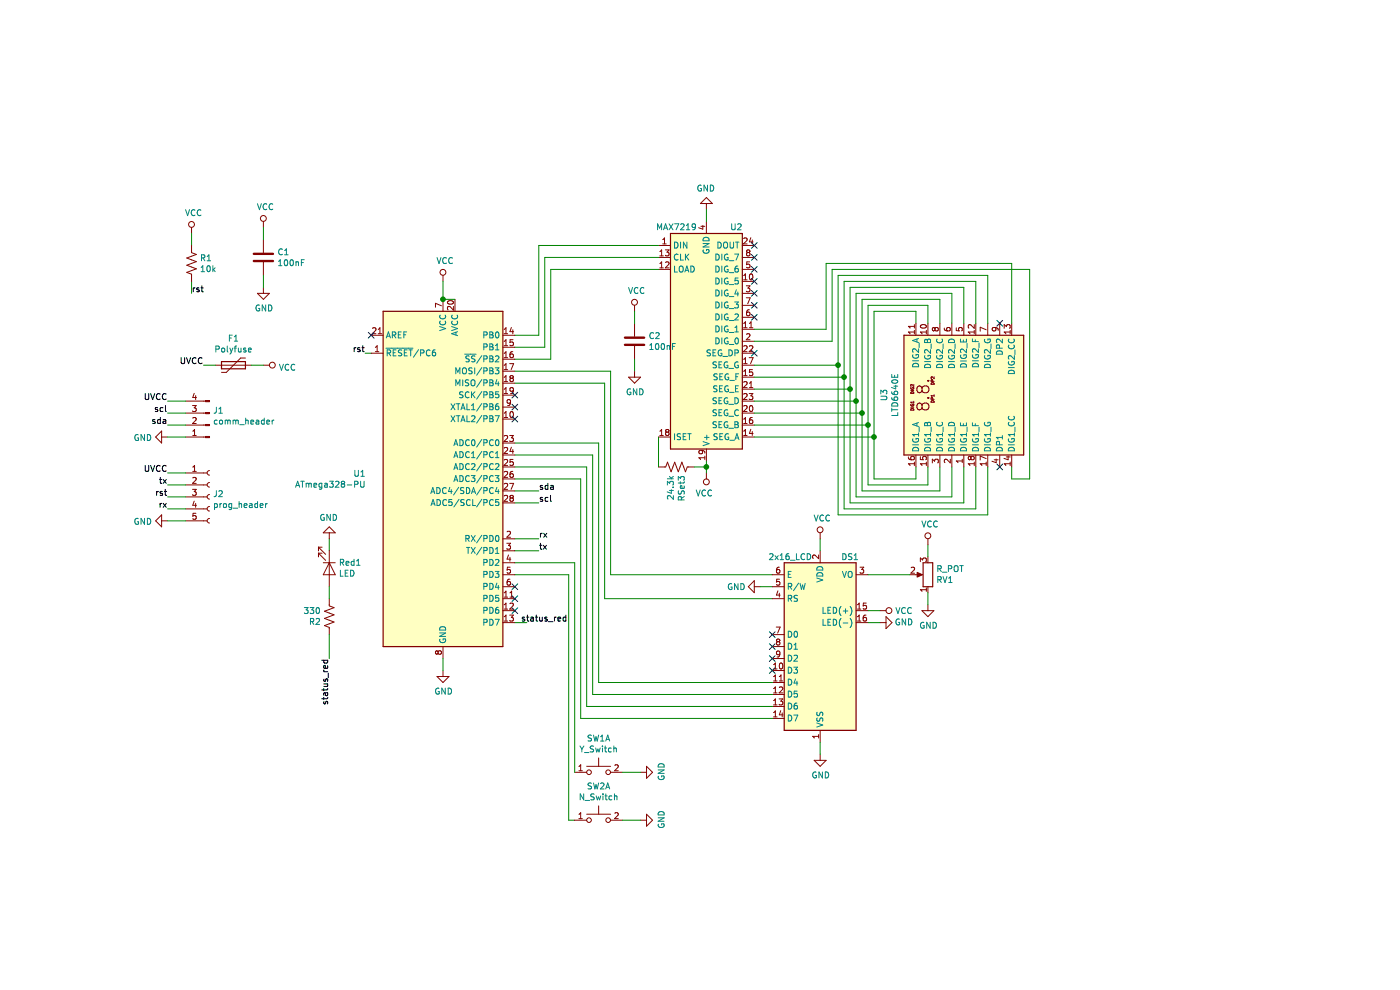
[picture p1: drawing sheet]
EESchema Schematic File Version 4
LIBS:NeedyVentingGas-cache
EELAYER 29 0
EELAYER END
$Descr A4 11693 8268
encoding utf-8
Sheet 1 1
Title ""
Date ""
Rev ""
Comp ""
Comment1 ""
Comment2 ""
Comment3 ""
Comment4 ""
$EndDescr
$Comp
L MCU_Microchip_ATmega:ATmega328-PU U1
U 1 1
P 3700 4000
F 0 "U1" H 3056 4046 50  0000 R CNN
F 1 "ATmega328-PU" H 3056 3955 50  0000 R CNN
F 2 "Package_DIP:DIP-28_W7.62mm" H 3700 4000 50  0001 C CIN
F 3 "http://ww1.microchip.com/downloads/en/DeviceDoc/ATmega328_P%20AVR%20MCU%20with%20picoPower%20Technology%20Data%20Sheet%2040001984A.pdf" H 3700 4000 50  0001 C CNN
	1    3700 4000
	1    0    0    -1  
$EndComp
$Comp
L Device:C C1
U 1 1
P 2200 2150
F 0 "C1" H 2315 2196 50  0000 L CNN
F 1 "100nF" H 2315 2105 50  0000 L CNN
F 2 "" H 2238 2000 50  0001 C CNN
F 3 "~" H 2200 2150 50  0001 C CNN
	1    2200 2150
	1    0    0    -1  
$EndComp
Wire Wire Line
	3800 2500 3700 2500
$Comp
L power:VCC #PWR08
U 1 1
P 3700 2350
F 0 "#PWR08" H 3700 2200 50  0001 C CNN
F 1 "VCC" H 3717 2523 50  0000 C CNN
F 2 "" H 3700 2350 50  0001 C CNN
F 3 "" H 3700 2350 50  0001 C CNN
	1    3700 2350
	1    0    0    -1  
$EndComp
$Comp
L power:GND #PWR09
U 1 1
P 3700 5600
F 0 "#PWR09" H 3700 5350 50  0001 C CNN
F 1 "GND" H 3705 5427 50  0000 C CNN
F 2 "" H 3700 5600 50  0001 C CNN
F 3 "" H 3700 5600 50  0001 C CNN
	1    3700 5600
	1    0    0    -1  
$EndComp
Wire Wire Line
	3700 2500 3700 2350
Connection ~ 3700 2500
$Comp
L power:VCC #PWR06
U 1 1
P 2200 1900
F 0 "#PWR06" H 2200 1750 50  0001 C CNN
F 1 "VCC" H 2217 2073 50  0000 C CNN
F 2 "" H 2200 1900 50  0001 C CNN
F 3 "" H 2200 1900 50  0001 C CNN
	1    2200 1900
	1    0    0    -1  
$EndComp
Wire Wire Line
	3700 5600 3700 5500
$Comp
L power:GND #PWR07
U 1 1
P 2200 2400
F 0 "#PWR07" H 2200 2150 50  0001 C CNN
F 1 "GND" H 2205 2227 50  0000 C CNN
F 2 "" H 2200 2400 50  0001 C CNN
F 3 "" H 2200 2400 50  0001 C CNN
	1    2200 2400
	1    0    0    -1  
$EndComp
Wire Wire Line
	2200 2400 2200 2300
Wire Wire Line
	2200 2000 2200 1900
$Comp
L power:VCC #PWR05
U 1 1
P 1600 1950
F 0 "#PWR05" H 1600 1800 50  0001 C CNN
F 1 "VCC" H 1617 2123 50  0000 C CNN
F 2 "" H 1600 1950 50  0001 C CNN
F 3 "" H 1600 1950 50  0001 C CNN
	1    1600 1950
	1    0    0    -1  
$EndComp
Wire Wire Line
	1600 2050 1600 1950
Wire Wire Line
	1600 2350 1600 2450
Text Label 1600 2450 0    50   ~ 0
rst
Wire Wire Line
	3100 2950 3050 2950
Text Label 3050 2950 2    50   ~ 0
rst
$Comp
L Connector:Conn_01x05_Female J2
U 1 1
P 1750 4150
F 0 "J2" H 1778 4176 50  0000 L CNN
F 1 "prog_header" H 1778 4085 50  0000 L CNN
F 2 "" H 1750 4150 50  0001 C CNN
F 3 "~" H 1750 4150 50  0001 C CNN
	1    1750 4150
	1    0    0    -1  
$EndComp
$Comp
L Connector:Conn_01x04_Male J1
U 1 1
P 1750 3550
F 0 "J1" H 1722 3432 50  0000 R CNN
F 1 "comm_header" H 1722 3523 50  0000 R CNN
F 2 "" H 1750 3550 50  0001 C CNN
F 3 "~" H 1750 3550 50  0001 C CNN
	1    1750 3550
	-1   0    0    1   
$EndComp
$Comp
L power:VCC #PWR01
U 1 1
P 2200 3050
F 0 "#PWR01" H 2200 2900 50  0001 C CNN
F 1 "VCC" V 2218 3177 50  0000 L CNN
F 2 "" H 2200 3050 50  0001 C CNN
F 3 "" H 2200 3050 50  0001 C CNN
	1    2200 3050
	0    1    1    0   
$EndComp
$Comp
L power:GND #PWR02
U 1 1
P 1400 3650
F 0 "#PWR02" H 1400 3400 50  0001 C CNN
F 1 "GND" V 1405 3522 50  0000 R CNN
F 2 "" H 1400 3650 50  0001 C CNN
F 3 "" H 1400 3650 50  0001 C CNN
	1    1400 3650
	0    1    1    0   
$EndComp
$Comp
L power:GND #PWR04
U 1 1
P 1400 4350
F 0 "#PWR04" H 1400 4100 50  0001 C CNN
F 1 "GND" V 1405 4222 50  0000 R CNN
F 2 "" H 1400 4350 50  0001 C CNN
F 3 "" H 1400 4350 50  0001 C CNN
	1    1400 4350
	0    1    1    0   
$EndComp
Wire Wire Line
	1550 4150 1400 4150
Wire Wire Line
	1550 3950 1400 3950
Wire Wire Line
	1400 4350 1550 4350
Wire Wire Line
	1550 3650 1400 3650
Wire Wire Line
	1400 3350 1550 3350
Text Label 1400 4150 2    50   ~ 0
rst
Wire Wire Line
	4300 4200 4500 4200
Text Label 4500 4200 0    50   ~ 0
scl
Wire Wire Line
	4300 4500 4500 4500
Text Label 4500 4600 0    50   ~ 0
tx
Text Label 4500 4500 0    50   ~ 0
rx
Wire Wire Line
	4500 4600 4300 4600
Wire Wire Line
	1550 3450 1400 3450
Wire Wire Line
	1400 3550 1550 3550
Wire Wire Line
	1550 4050 1400 4050
Wire Wire Line
	1400 4250 1550 4250
Text Label 1400 3550 2    50   ~ 0
sda
Text Label 1400 3450 2    50   ~ 0
scl
Text Label 1400 4250 2    50   ~ 0
rx
Text Label 1400 4050 2    50   ~ 0
tx
$Comp
L Device:R_US R1
U 1 1
P 1600 2200
F 0 "R1" H 1668 2246 50  0000 L CNN
F 1 "10k" H 1668 2155 50  0000 L CNN
F 2 "" V 1640 2190 50  0001 C CNN
F 3 "~" H 1600 2200 50  0001 C CNN
	1    1600 2200
	1    0    0    -1  
$EndComp
NoConn ~ 3100 2800
Wire Wire Line
	4300 4100 4500 4100
Text Label 4500 4100 0    50   ~ 0
sda
$Comp
L power:GND #PWR011
U 1 1
P 2750 4500
F 0 "#PWR011" H 2750 4250 50  0001 C CNN
F 1 "GND" H 2755 4327 50  0000 C CNN
F 2 "" H 2750 4500 50  0001 C CNN
F 3 "" H 2750 4500 50  0001 C CNN
	1    2750 4500
	-1   0    0    1   
$EndComp
Wire Wire Line
	2750 4500 2750 4600
Wire Wire Line
	4300 5200 4400 5200
Text Label 4350 5200 0    50   ~ 0
status_red
Text Label 2750 5500 3    50   ~ 0
status_red
NoConn ~ 4300 3300
NoConn ~ 4300 3400
NoConn ~ 4300 3500
$Comp
L Display_Character:DC56-11EWA U3
U 1 1
P 8050 3300
F 0 "U3" H 8050 3967 50  0000 C CNN
F 1 "LTD6640E" H 8050 3876 50  0000 C CNN
F 2 "Display_7Segment:DA56-11SURKWA" H 8070 2650 50  0001 C CNN
F 3 "http://www.kingbrightusa.com/images/catalog/SPEC/DC56-11EWA.pdf" H 7930 3400 50  0001 C CNN
	1    8050 3300
	0    -1   -1   0   
$EndComp
$Comp
L Driver_LED:MAX7219 U2
U 1 1
P 5900 2850
F 0 "U2" H 6150 1900 50  0000 C CNN
F 1 "MAX7219" H 5650 1900 50  0000 C CNN
F 2 "" H 5850 2900 50  0001 C CNN
F 3 "https://datasheets.maximintegrated.com/en/ds/MAX7219-MAX7221.pdf" H 5950 2700 50  0001 C CNN
	1    5900 2850
	1    0    0    1   
$EndComp
$Comp
L Device:R_US RSet3
U 1 1
P 5650 3900
F 0 "RSet3" H 5718 3946 50  0000 L CNN
F 1 "24.3k" H 5718 3855 50  0000 L CNN
F 2 "" V 5690 3890 50  0001 C CNN
F 3 "~" H 5650 3900 50  0001 C CNN
	1    5650 3900
	0    1    1    0   
$EndComp
$Comp
L power:VCC #PWR017
U 1 1
P 5900 3950
F 0 "#PWR017" H 5900 3800 50  0001 C CNN
F 1 "VCC" H 5917 4123 50  0000 C CNN
F 2 "" H 5900 3950 50  0001 C CNN
F 3 "" H 5900 3950 50  0001 C CNN
	1    5900 3950
	-1   0    0    1   
$EndComp
$Comp
L power:GND #PWR016
U 1 1
P 5900 1750
F 0 "#PWR016" H 5900 1500 50  0001 C CNN
F 1 "GND" H 5905 1577 50  0000 C CNN
F 2 "" H 5900 1750 50  0001 C CNN
F 3 "" H 5900 1750 50  0001 C CNN
	1    5900 1750
	-1   0    0    1   
$EndComp
Wire Wire Line
	5900 1750 5900 1850
Wire Wire Line
	5900 3850 5900 3900
Wire Wire Line
	5500 3900 5500 3650
Wire Wire Line
	5800 3900 5900 3900
Connection ~ 5900 3900
Wire Wire Line
	5900 3900 5900 3950
Wire Wire Line
	7650 3900 7650 4000
Wire Wire Line
	7650 4000 7300 4000
Wire Wire Line
	7300 4000 7300 3650
Wire Wire Line
	7300 3650 6300 3650
Wire Wire Line
	7650 2700 7650 2600
Wire Wire Line
	7650 2600 7300 2600
Wire Wire Line
	7300 2600 7300 3650
Connection ~ 7300 3650
Wire Wire Line
	7750 3900 7750 4050
Wire Wire Line
	7750 4050 7250 4050
Wire Wire Line
	7250 4050 7250 3550
Wire Wire Line
	7250 3550 6300 3550
Wire Wire Line
	6300 3450 7200 3450
Wire Wire Line
	7200 3450 7200 4100
Wire Wire Line
	7200 4100 7850 4100
Wire Wire Line
	7850 4100 7850 3900
Wire Wire Line
	7950 3900 7950 4150
Wire Wire Line
	7950 4150 7150 4150
Wire Wire Line
	7150 4150 7150 3350
Wire Wire Line
	7150 3350 6300 3350
Wire Wire Line
	6300 3250 7100 3250
Wire Wire Line
	7100 3250 7100 4200
Wire Wire Line
	7100 4200 8050 4200
Wire Wire Line
	8050 4200 8050 3900
Wire Wire Line
	8150 3900 8150 4250
Wire Wire Line
	8150 4250 7050 4250
Wire Wire Line
	7050 4250 7050 3150
Wire Wire Line
	7050 3150 6300 3150
Wire Wire Line
	7000 4300 8250 4300
Wire Wire Line
	8250 4300 8250 3900
Wire Wire Line
	7750 2700 7750 2550
Wire Wire Line
	7750 2550 7250 2550
Wire Wire Line
	7250 2550 7250 3550
Connection ~ 7250 3550
Wire Wire Line
	7200 3450 7200 2500
Wire Wire Line
	7200 2500 7850 2500
Wire Wire Line
	7850 2500 7850 2700
Connection ~ 7200 3450
Wire Wire Line
	7950 2700 7950 2450
Wire Wire Line
	7950 2450 7150 2450
Wire Wire Line
	7150 2450 7150 3350
Connection ~ 7150 3350
Wire Wire Line
	7100 3250 7100 2400
Wire Wire Line
	7100 2400 8050 2400
Wire Wire Line
	8050 2400 8050 2700
Connection ~ 7100 3250
Wire Wire Line
	8150 2700 8150 2350
Wire Wire Line
	8150 2350 7050 2350
Wire Wire Line
	7050 2350 7050 3150
Connection ~ 7050 3150
Wire Wire Line
	7000 2300 8250 2300
Wire Wire Line
	8250 2300 8250 2700
NoConn ~ 8350 3900
NoConn ~ 8350 2700
Wire Wire Line
	8450 3900 8450 4000
Wire Wire Line
	8450 4000 8600 4000
Wire Wire Line
	8600 4000 8600 2250
Wire Wire Line
	8600 2250 6950 2250
Wire Wire Line
	6950 2250 6950 2850
Wire Wire Line
	6950 2850 6300 2850
Wire Wire Line
	6300 2750 6900 2750
Wire Wire Line
	6900 2750 6900 2200
Wire Wire Line
	6900 2200 8450 2200
Wire Wire Line
	8450 2200 8450 2700
NoConn ~ 6300 2950
Wire Wire Line
	7000 2300 7000 3050
Wire Wire Line
	6300 3050 7000 3050
Connection ~ 7000 3050
Wire Wire Line
	7000 3050 7000 4300
NoConn ~ 6300 2450
NoConn ~ 6300 2350
NoConn ~ 6300 2250
NoConn ~ 6300 2150
NoConn ~ 6300 2050
$Comp
L Device:C C?
U 1 1
P 5300 2850
AR Path="/5F6042EA/5F63010B" Ref="C?"  Part="1" 
AR Path="/5F63010B" Ref="C2"  Part="1" 
F 0 "C2" H 5415 2896 50  0000 L CNN
F 1 "100nF" H 5415 2805 50  0000 L CNN
F 2 "" H 5338 2700 50  0001 C CNN
F 3 "~" H 5300 2850 50  0001 C CNN
	1    5300 2850
	1    0    0    -1  
$EndComp
$Comp
L power:VCC #PWR?
U 1 1
P 5300 2600
AR Path="/5F6042EA/5F630111" Ref="#PWR?"  Part="1" 
AR Path="/5F630111" Ref="#PWR013"  Part="1" 
F 0 "#PWR013" H 5300 2450 50  0001 C CNN
F 1 "VCC" H 5317 2773 50  0000 C CNN
F 2 "" H 5300 2600 50  0001 C CNN
F 3 "" H 5300 2600 50  0001 C CNN
	1    5300 2600
	1    0    0    -1  
$EndComp
$Comp
L power:GND #PWR?
U 1 1
P 5300 3100
AR Path="/5F6042EA/5F630117" Ref="#PWR?"  Part="1" 
AR Path="/5F630117" Ref="#PWR014"  Part="1" 
F 0 "#PWR014" H 5300 2850 50  0001 C CNN
F 1 "GND" H 5305 2927 50  0000 C CNN
F 2 "" H 5300 3100 50  0001 C CNN
F 3 "" H 5300 3100 50  0001 C CNN
	1    5300 3100
	1    0    0    -1  
$EndComp
Wire Wire Line
	5300 3100 5300 3000
Wire Wire Line
	5300 2600 5300 2700
$Comp
L Device:LED Red1
U 1 1
P 2750 4750
F 0 "Red1" V 2697 4828 50  0000 L CNN
F 1 "LED" V 2788 4828 50  0000 L CNN
F 2 "" H 2750 4750 50  0001 C CNN
F 3 "~" H 2750 4750 50  0001 C CNN
	1    2750 4750
	0    1    1    0   
$EndComp
NoConn ~ 4300 5100
$Comp
L Display_Character:WC1602A DS1
U 1 1
P 6850 5400
F 0 "DS1" H 7100 6150 50  0000 C CNN
F 1 "2x16_LCD" H 6600 6150 50  0000 C CNN
F 2 "Display:WC1602A" H 6850 4500 50  0001 C CIN
F 3 "http://www.wincomlcd.com/pdf/WC1602A-SFYLYHTC06.pdf" H 7550 5400 50  0001 C CNN
	1    6850 5400
	1    0    0    -1  
$EndComp
$Comp
L Device:R_POT RV1
U 1 1
P 7750 4800
F 0 "RV1" H 7681 4846 50  0000 R CNN
F 1 "R_POT" H 7681 4755 50  0000 R CNN
F 2 "" H 7750 4800 50  0001 C CNN
F 3 "~" H 7750 4800 50  0001 C CNN
	1    7750 4800
	-1   0    0    1   
$EndComp
$Comp
L Switch:SW_Push_Dual_x2 SW1
U 1 1
P 5000 6450
F 0 "SW1" H 5000 6735 50  0000 C CNN
F 1 "Y_Switch" H 5000 6644 50  0000 C CNN
F 2 "" H 5000 6650 50  0001 C CNN
F 3 "~" H 5000 6650 50  0001 C CNN
	1    5000 6450
	1    0    0    -1  
$EndComp
$Comp
L power:GND #PWR020
U 1 1
P 6850 6300
F 0 "#PWR020" H 6850 6050 50  0001 C CNN
F 1 "GND" H 6855 6127 50  0000 C CNN
F 2 "" H 6850 6300 50  0001 C CNN
F 3 "" H 6850 6300 50  0001 C CNN
	1    6850 6300
	1    0    0    -1  
$EndComp
$Comp
L power:VCC #PWR019
U 1 1
P 6850 4500
F 0 "#PWR019" H 6850 4350 50  0001 C CNN
F 1 "VCC" H 6867 4673 50  0000 C CNN
F 2 "" H 6850 4500 50  0001 C CNN
F 3 "" H 6850 4500 50  0001 C CNN
	1    6850 4500
	1    0    0    -1  
$EndComp
Wire Wire Line
	6850 4500 6850 4600
Wire Wire Line
	6850 6300 6850 6200
NoConn ~ 6450 5300
NoConn ~ 6450 5400
NoConn ~ 6450 5500
NoConn ~ 6450 5600
$Comp
L power:VCC #PWR023
U 1 1
P 7750 4550
F 0 "#PWR023" H 7750 4400 50  0001 C CNN
F 1 "VCC" H 7767 4723 50  0000 C CNN
F 2 "" H 7750 4550 50  0001 C CNN
F 3 "" H 7750 4550 50  0001 C CNN
	1    7750 4550
	1    0    0    -1  
$EndComp
$Comp
L power:GND #PWR024
U 1 1
P 7750 5050
F 0 "#PWR024" H 7750 4800 50  0001 C CNN
F 1 "GND" H 7755 4877 50  0000 C CNN
F 2 "" H 7750 5050 50  0001 C CNN
F 3 "" H 7750 5050 50  0001 C CNN
	1    7750 5050
	1    0    0    -1  
$EndComp
Wire Wire Line
	7750 5050 7750 4950
Wire Wire Line
	7750 4650 7750 4550
Wire Wire Line
	7600 4800 7250 4800
$Comp
L power:GND #PWR022
U 1 1
P 7350 5200
F 0 "#PWR022" H 7350 4950 50  0001 C CNN
F 1 "GND" V 7350 5000 50  0000 C CNN
F 2 "" H 7350 5200 50  0001 C CNN
F 3 "" H 7350 5200 50  0001 C CNN
	1    7350 5200
	0    -1   -1   0   
$EndComp
$Comp
L power:VCC #PWR021
U 1 1
P 7350 5100
F 0 "#PWR021" H 7350 4950 50  0001 C CNN
F 1 "VCC" V 7350 5300 50  0000 C CNN
F 2 "" H 7350 5100 50  0001 C CNN
F 3 "" H 7350 5100 50  0001 C CNN
	1    7350 5100
	0    1    1    0   
$EndComp
Wire Wire Line
	7350 5100 7250 5100
Wire Wire Line
	7250 5200 7350 5200
$Comp
L power:GND #PWR018
U 1 1
P 6350 4900
F 0 "#PWR018" H 6350 4650 50  0001 C CNN
F 1 "GND" V 6350 4700 50  0000 C CNN
F 2 "" H 6350 4900 50  0001 C CNN
F 3 "" H 6350 4900 50  0001 C CNN
	1    6350 4900
	0    1    1    0   
$EndComp
Wire Wire Line
	6350 4900 6450 4900
Wire Wire Line
	4300 2800 4500 2800
Wire Wire Line
	4500 2800 4500 2050
Wire Wire Line
	4500 2050 5500 2050
Wire Wire Line
	5500 2150 4550 2150
Wire Wire Line
	4550 2150 4550 2900
Wire Wire Line
	4550 2900 4300 2900
Wire Wire Line
	4300 3000 4600 3000
Wire Wire Line
	4600 3000 4600 2250
Wire Wire Line
	4600 2250 5500 2250
Wire Wire Line
	6450 4800 5100 4800
Wire Wire Line
	5100 4800 5100 3100
Wire Wire Line
	5100 3100 4300 3100
Wire Wire Line
	4300 3200 5050 3200
Wire Wire Line
	5050 3200 5050 5000
Wire Wire Line
	5050 5000 6450 5000
Wire Wire Line
	6450 5700 5000 5700
Wire Wire Line
	5000 5700 5000 3700
Wire Wire Line
	5000 3700 4300 3700
Wire Wire Line
	4300 3800 4950 3800
Wire Wire Line
	4950 3800 4950 5800
Wire Wire Line
	4950 5800 6450 5800
Wire Wire Line
	6450 5900 4900 5900
Wire Wire Line
	4900 5900 4900 3900
Wire Wire Line
	4900 3900 4300 3900
Wire Wire Line
	4300 4000 4850 4000
Wire Wire Line
	4850 4000 4850 6000
Wire Wire Line
	4850 6000 6450 6000
Wire Wire Line
	4800 6450 4800 4700
Wire Wire Line
	4800 4700 4300 4700
Wire Wire Line
	4300 4800 4750 4800
Wire Wire Line
	4750 6850 4800 6850
Wire Wire Line
	4750 4800 4750 6850
NoConn ~ 4300 4900
NoConn ~ 4300 5000
NoConn ~ 6300 2550
NoConn ~ 6300 2650
$Comp
L Device:R_US R2
U 1 1
P 2750 5150
F 0 "R2" H 2818 5196 50  0000 L CNN
F 1 "330" H 2818 5105 50  0000 L CNN
F 2 "" V 2790 5140 50  0001 C CNN
F 3 "~" H 2750 5150 50  0001 C CNN
	1    2750 5150
	-1   0    0    1   
$EndComp
Wire Wire Line
	2750 5300 2750 5500
Wire Wire Line
	2750 5000 2750 4900
$Comp
L Switch:SW_Push_Dual_x2 SW2
U 1 1
P 5000 6850
F 0 "SW2" H 5000 7135 50  0000 C CNN
F 1 "N_Switch" H 5000 7044 50  0000 C CNN
F 2 "" H 5000 7050 50  0001 C CNN
F 3 "~" H 5000 7050 50  0001 C CNN
	1    5000 6850
	1    0    0    -1  
$EndComp
$Comp
L power:GND #PWR010
U 1 1
P 5350 6450
F 0 "#PWR010" H 5350 6200 50  0001 C CNN
F 1 "GND" H 5355 6277 50  0000 C CNN
F 2 "" H 5350 6450 50  0001 C CNN
F 3 "" H 5350 6450 50  0001 C CNN
	1    5350 6450
	0    -1   -1   0   
$EndComp
$Comp
L power:GND #PWR012
U 1 1
P 5350 6850
F 0 "#PWR012" H 5350 6600 50  0001 C CNN
F 1 "GND" H 5355 6677 50  0000 C CNN
F 2 "" H 5350 6850 50  0001 C CNN
F 3 "" H 5350 6850 50  0001 C CNN
	1    5350 6850
	0    -1   -1   0   
$EndComp
Wire Wire Line
	5350 6850 5200 6850
Wire Wire Line
	5200 6450 5350 6450
$Comp
L Device:Polyfuse F1
U 1 1
P 1950 3050
F 0 "F1" V 1725 3050 50  0000 C CNN
F 1 "Polyfuse" V 1816 3050 50  0000 C CNN
F 2 "" H 2000 2850 50  0001 L CNN
F 3 "~" H 1950 3050 50  0001 C CNN
	1    1950 3050
	0    1    1    0   
$EndComp
Text Label 1400 3350 2    50   ~ 0
UVCC
Text Label 1400 3950 2    50   ~ 0
UVCC
Text Label 1700 3050 2    50   ~ 0
UVCC
Wire Wire Line
	1700 3050 1800 3050
Wire Wire Line
	2100 3050 2200 3050
$EndSCHEMATC
